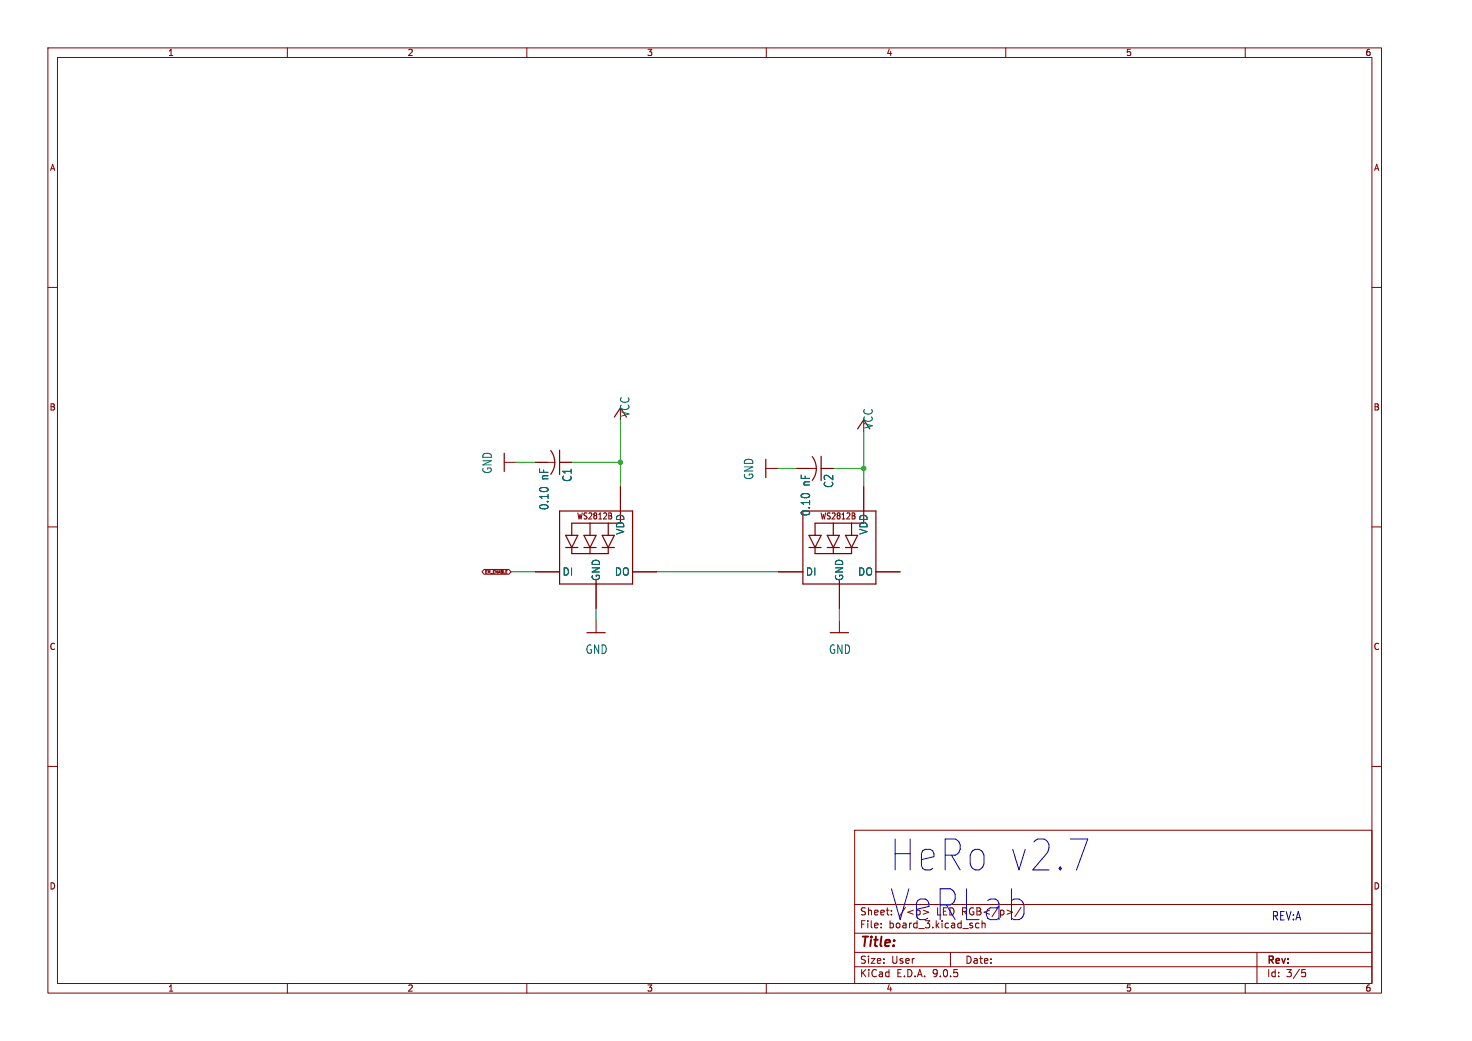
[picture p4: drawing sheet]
<svg xmlns="http://www.w3.org/2000/svg" width="297mm" height="210mm" viewBox="0 0 297 210" stroke-linecap="round" stroke-linejoin="round" font-family="sans-serif">
<g fill="none" stroke="#840000" stroke-width=".2">
<path d="M9.7 9.7h269v190.6h-269zM11.6 11.6h265.2v186.8h-265.2zM58 9.7v1.9M106.3 9.7v1.9M154.6 9.7v1.9M202.9 9.7v1.9M251.2 9.7v1.9M9.7 58h1.9M276.8 58h1.9M101.7 93.3h2.5M108 93.3h3.9M112.9 93.3h2.5"/>
<path d="M125.2 98.2v4.9M154.5 94.5h2.5M160.8 94.5h3.9M165.7 94.5h2.4M174.3 98.2v4.9M9.7 106.3h1.9M97.7 114.9h5l.4 .5-.4 .4h-5l-.5-.4zM108 115.4h4.9M120.3 117.8v4.9M123.4 104.2v.4M127.6 115.4h4.9M157.1 115.4h4.9"/>
<path d="M169.4 117.8v4.9M172.5 104.2v.4M176.7 115.4h4.9M276.8 106.3h1.9M120.3 125.2v2.4M169.4 125.2v2.4M9.7 154.6h1.9M276.8 154.6h1.9M172.4 167.5h104.4v30.9h-104.4zM58 198.4v1.9M106.3 198.4v1.9M154.6 198.4v1.9"/>
<path d="M172.4 195h104.4M172.4 192.1h104.4M172.4 188.3h104.4M172.4 182.5h104.4M191.8 192.1v2.9M202.9 198.4v1.9M251.2 198.4v1.9M253.6 192.1v6.3M262.7 195.6h.7M262.8 196.1h.4l.2 .3-.1 .6h-.5"/>
</g>
<g fill="none" stroke="#840000" stroke-width=".25">
<path d="M101.7 91.4v3.7M111.1 90.9a3.9 3.9 0 0 1 0 4.8M112.9 90.8v4.9M125.2 82.3l-1.2 1.8M154.5 92.7v3.6M163.9 92.1a3.9 3.9 0 0 1 0 4.8M165.7 92v5M174.3 84.7l-1.3 1.8M112.9 103.1h14.7v14.7h-14.7zM114.1 108h2.5l-1.2 2.5zM114.1 110.5h2.5M115.4 110.5v1.2h7.3v-1.2"/>
<path d="M117.8 108h2.5l-1.3 2.5zM117.8 110.5h2.5M119 105.5v2.5M119 110.5v1.2M121.5 108h2.5l-1.3 2.5zM121.5 110.5h2.5M122.7 105.5v2.5M125.2 105.5h-9.8v2.5M162 103.1h14.7v14.7h-14.7zM163.2 108h2.5l-1.2 2.5zM163.2 110.5h2.5M164.5 110.5v1.2h7.3v-1.2"/>
<path d="M166.9 108h2.5l-1.3 2.5zM166.9 110.5h2.5M168.1 105.5v2.5M168.1 110.5v1.2M170.6 108h2.4l-1.2 2.5zM170.6 110.5h2.4M171.8 105.5v2.5M174.3 105.5h-9.8v2.5M118.4 127.6h3.7M167.5 127.6h3.7"/>
</g>
<path d="M104.2 93.3h3.8M115.4 93.3h9.8M125.2 84.8v13.4M157 94.5h3.8M168.1 94.5h6.2M174.3 87.1v11.1M103.1 115.4h4.9M132.5 115.4h24.6M120.3 122.7v2.5M169.4 122.7v2.5" fill="none" stroke="#009600" stroke-width=".2"/>
<g fill="#009600" stroke="#009600" stroke-width=".2">
<circle cx="174.3" cy="94.5" r=".44"/>
<circle cx="125.2" cy="93.3" r=".44"/>
</g>
<g font-size="8.7" fill="#0000c2">
<text x="179.3" y="176.3">HeRo v2.7</text>
<text x="179.3" y="186.3">VeRLab</text>
</g>
<text font-size="2.7" fill="#840000" x="173.4" y="191.6">Title:</text>
<g font-size="2.4" fill="#006464">
<text x="127.2" y="84.2" transform="rotate(-90 127.2 84.2)">VCC</text>
<text x="176.3" y="86.6" transform="rotate(-90 176.3 86.6)">VCC</text>
<text x="99.4" y="95.7" transform="rotate(-90 99.4 95.7)">GND</text>
<text x="110.9" y="96.9" transform="rotate(-90 110.9 96.9)">nF</text>
<text x="115.5" y="97.3" transform="rotate(-90 115.5 97.3)">C1</text>
<text x="152.2" y="96.9" transform="rotate(-90 152.2 96.9)">GND</text>
<text x="163.6" y="98.1" transform="rotate(-90 163.6 98.1)">nF</text>
<text x="168.3" y="98.5" transform="rotate(-90 168.3 98.5)">C2</text>
<text x="110.9" y="103" transform="rotate(-90 110.9 103)">0.10</text>
<text x="163.6" y="104.2" transform="rotate(-90 163.6 104.2)">0.10</text>
<text x="118.1" y="132.1">GND</text>
<text x="167.2" y="132.1">GND</text>
</g>
<text font-size="2.4" fill="#0000c2" x="256.5" y="185.8">REV:A</text>
<g font-size="2.1" fill="#006464">
<text x="126.1" y="107.9" transform="rotate(-90 126.1 107.9)">VDD</text>
<text x="175.2" y="107.9" transform="rotate(-90 175.2 107.9)">VDD</text>
<text x="113.4" y="116.3">DI</text>
<text x="121.2" y="117.3" transform="rotate(-90 121.2 117.3)">GND</text>
<text x="124" y="116.3">DO</text>
<text x="162.5" y="116.3">DI</text>
<text x="170.3" y="117.3" transform="rotate(-90 170.3 117.3)">GND</text>
<text x="173.1" y="116.3">DO</text>
</g>
<g font-size="2" fill="#840000">
<text x="173.4" y="184.9">Sheet:</text>
<text x="173.4" y="187.5">File:</text>
<text x="173.4" y="197.3">KiCad</text>
<text x="173.4" y="194.6">Size:</text>
<text x="179.8" y="194.6">User</text>
<text x="180.9" y="197.3">E.D.A.</text>
<text x="188.2" y="197.3">9.0.5</text>
<text x="194.7" y="194.6">Date:</text>
<text x="255.5" y="194.8">Rev:</text>
<text x="255.5" y="197.3">Id:</text>
<text x="259.5" y="197.3">3/5</text>
</g>
<g font-size="2" fill="#0000c2">
<text x="181.4" y="184.9">/&lt;p&gt;</text>
<text x="189" y="184.9">LED RGB&lt;/p&gt;/</text>
<text x="179.3" y="187.5">board_3.kicad_sch</text>
</g>
<g font-size="1.7" fill="#840000">
<text x="33.8" y="11.5">1</text>
<text x="82.1" y="11.5">2</text>
<text x="130.5" y="11.5">3</text>
<text x="178.8" y="11.5">4</text>
<text x="227.1" y="11.5">5</text>
<text x="275.4" y="11.5">6</text>
<text x="10" y="34.7">A</text>
<text x="277.1" y="34.7">A</text>
<text x="9.9" y="83">B</text>
<text x="277.1" y="83">B</text>
<text x="116.3" y="105">WS2812B</text>
<text x="165.4" y="105">WS2812B</text>
<text x="9.9" y="131.3">C</text>
<text x="277.1" y="131.3">C</text>
<text x="9.9" y="179.6">D</text>
<text x="277.1" y="179.6">D</text>
<text x="33.8" y="200.2">1</text>
<text x="82.1" y="200.2">2</text>
<text x="130.5" y="200.2">3</text>
<text x="178.8" y="200.2">4</text>
<text x="227.1" y="200.2">5</text>
<text x="275.4" y="200.2">6</text>
</g>
<text font-size=".8" fill="#840000" x="97.6" y="115.9">EM_ENABLE</text>
</svg>
